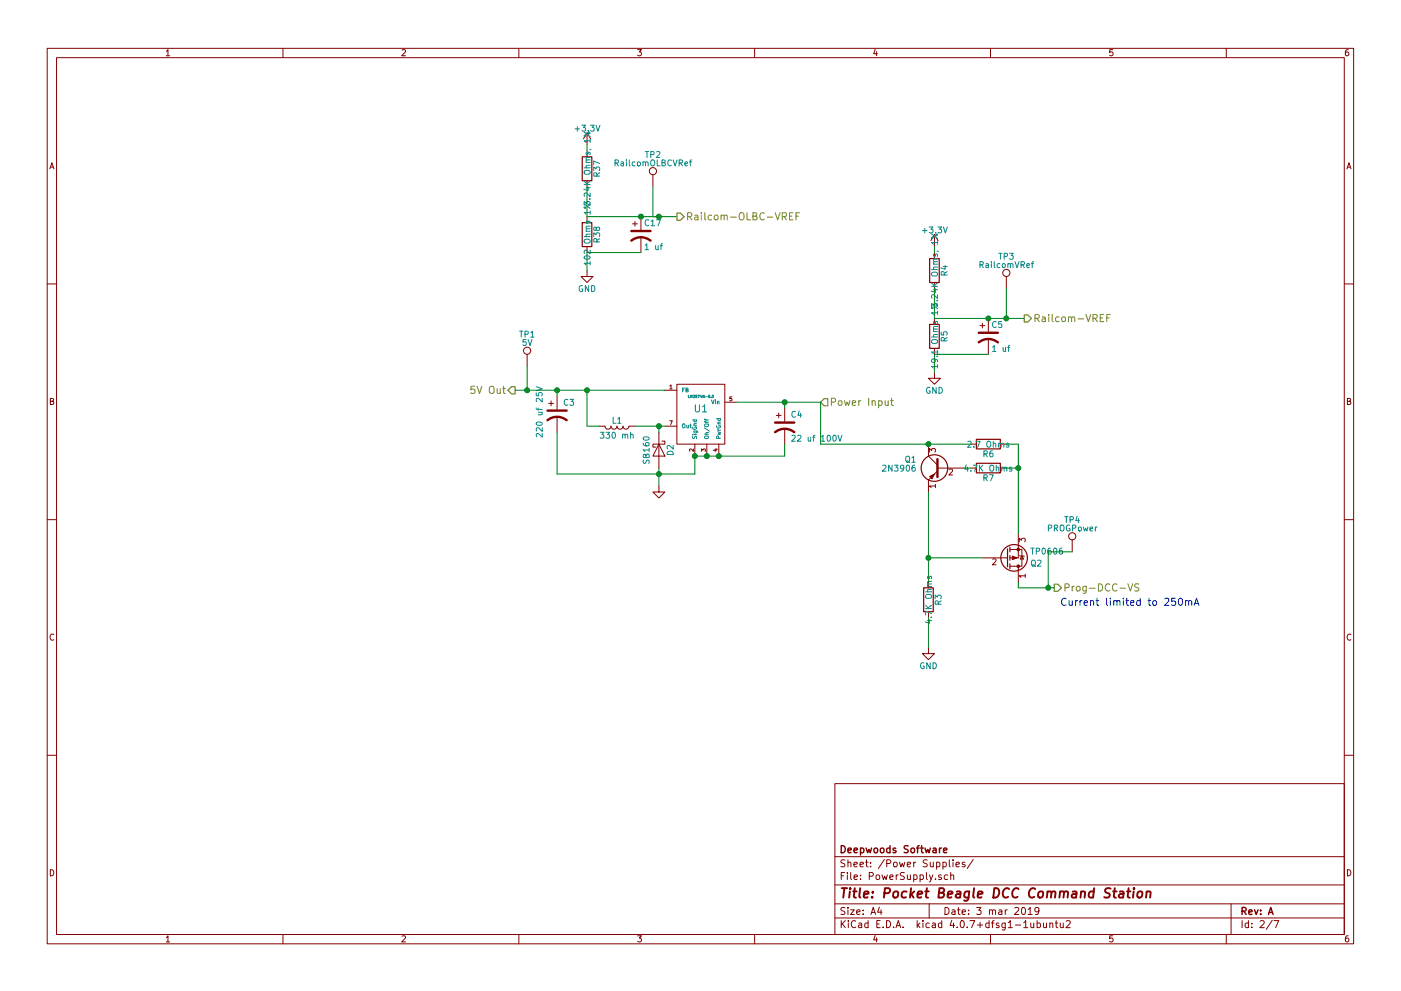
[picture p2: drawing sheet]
EESchema Schematic File Version 2
LIBS:power
LIBS:device
LIBS:transistors
LIBS:conn
LIBS:linear
LIBS:regul
LIBS:74xx
LIBS:cmos4000
LIBS:adc-dac
LIBS:memory
LIBS:xilinx
LIBS:microcontrollers
LIBS:dsp
LIBS:microchip
LIBS:analog_switches
LIBS:motorola
LIBS:texas
LIBS:intel
LIBS:audio
LIBS:interface
LIBS:digital-audio
LIBS:philips
LIBS:display
LIBS:cypress
LIBS:siliconi
LIBS:opto
LIBS:atmel
LIBS:contrib
LIBS:valves
LIBS:pocketbeagle
LIBS:lm2574n-5
LIBS:lmd18200
LIBS:tmp36
LIBS:sn65hvd233-ht
LIBS:L298N
LIBS:PocketBeagleCommandStation-cache
EELAYER 25 0
EELAYER END
$Descr A4 11693 8268
encoding utf-8
Sheet 2 7
Title "Pocket Beagle DCC Command Station"
Date "3 mar 2019"
Rev "A"
Comp "Deepwoods Software"
Comment1 ""
Comment2 ""
Comment3 ""
Comment4 ""
$EndDescr
$Comp
L LM2574N-5.0 U1
U 1 1
P 5850 3450
F 0 "U1" H 5850 3500 60  0000 C CNN
F 1 "LM2574N-5.0" H 5850 3600 21  0000 C CNN
F 2 "Housings_DIP:DIP-8_W7.62mm" H 5850 3450 60  0001 C CNN
F 3 "~" H 5850 3450 60  0000 C CNN
F 4 "926-LM2574N-5.0/NOPB" H 5850 3450 60  0001 C CNN "Mouser Part Number"
	1    5850 3450
	1    0    0    -1  
$EndComp
$Comp
L CP1 C3
U 1 1
P 4650 3450
F 0 "C3" H 4700 3550 50  0000 L CNN
F 1 "220 uf 25V" V 4500 3250 50  0000 L CNN
F 2 "Capacitors_THT:CP_Radial_D8.0mm_P3.50mm" H 4650 3450 60  0001 C CNN
F 3 "~" H 4650 3450 60  0000 C CNN
F 4 "710-860080474010" H 4650 3450 60  0001 C CNN "Mouser Part Number"
	1    4650 3450
	1    0    0    -1  
$EndComp
$Comp
L GND #PWR011
U 1 1
P 5500 4050
F 0 "#PWR011" H 5500 4050 30  0001 C CNN
F 1 "GND" H 5500 3980 30  0001 C CNN
F 2 "" H 5500 4050 60  0000 C CNN
F 3 "" H 5500 4050 60  0000 C CNN
	1    5500 4050
	1    0    0    -1  
$EndComp
$Comp
L CP1 C4
U 1 1
P 6550 3550
F 0 "C4" H 6600 3650 50  0000 L CNN
F 1 "22 uf 100V" H 6600 3450 50  0000 L CNN
F 2 "Capacitors_THT:CP_Radial_D8.0mm_P3.50mm" H 6550 3550 60  0001 C CNN
F 3 "~" H 6550 3550 60  0000 C CNN
F 4 "667-ECA-1VM220I" H 6550 3550 60  0001 C CNN "Mouser Part Number"
	1    6550 3550
	1    0    0    -1  
$EndComp
Text HLabel 4300 3250 0    60   Output ~ 0
5V Out
Text HLabel 6850 3350 2    60   Input ~ 0
Power Input
$Comp
L L L1
U 1 1
P 5150 3550
F 0 "L1" V 5100 3550 50  0000 C CNN
F 1 "330 mh" V 5225 3550 50  0000 C CNN
F 2 "PELowProfile:PE-LowProfile" H 5150 3550 50  0001 C CNN
F 3 "" H 5150 3550 50  0001 C CNN
F 4 "673-PE-52627NL " V 5150 3550 60  0001 C CNN "Mouser Part Number"
	1    5150 3550
	0    1    1    0   
$EndComp
$Comp
L D_Schottky D2
U 1 1
P 5500 3750
F 0 "D2" H 5500 3850 50  0000 C CNN
F 1 "SB160" H 5500 3650 50  0000 C CNN
F 2 "Diodes_THT:D_DO-41_SOD81_P7.62mm_Horizontal" H 5500 3750 50  0001 C CNN
F 3 "" H 5500 3750 50  0001 C CNN
F 4 "750-SB160E-G" H 5500 3750 60  0001 C CNN "Mouser Part Number"
	1    5500 3750
	0    1    1    0   
$EndComp
$Comp
L 2N3906 Q1
U 1 1
P 7850 3900
F 0 "Q1" H 8050 3975 50  0000 L CNN
F 1 "2N3906" H 8050 3900 50  0000 L CNN
F 2 "TO_SOT_Packages_THT:TO-92_Molded_Narrow" H 8050 3825 50  0001 L CIN
F 3 "" H 7850 3900 50  0001 L CNN
F 4 "750-2N3906-G" H 7850 3900 60  0001 C CNN "Mouser Part Number"
	1    7850 3900
	-1   0    0    -1  
$EndComp
$Comp
L Q_PMOS_DGS Q2
U 1 1
P 8400 4650
F 0 "Q2" H 8600 4700 50  0000 L CNN
F 1 "TP0606" H 8600 4600 50  0000 L CNN
F 2 "TO_SOT_Packages_THT:TO-92_Molded_Narrow" H 8600 4750 50  0001 C CNN
F 3 "" H 8400 4650 50  0001 C CNN
F 4 "689-TP0606N3-G " H 8400 4650 60  0001 C CNN "Mouser Part Number"
	1    8400 4650
	1    0    0    1   
$EndComp
$Comp
L R R6
U 1 1
P 8250 3700
F 0 "R6" V 8330 3700 50  0000 C CNN
F 1 "2.7 Ohms" V 8250 3700 50  0000 C CNN
F 2 "Resistors_THT:R_Axial_DIN0204_L3.6mm_D1.6mm_P2.54mm_Vertical" V 8180 3700 50  0001 C CNN
F 3 "" H 8250 3700 50  0001 C CNN
F 4 "603-CFR-25JR-52-2R7" V 8250 3700 60  0001 C CNN "Mouser Part Number"
	1    8250 3700
	0    1    1    0   
$EndComp
$Comp
L R R7
U 1 1
P 8250 3900
F 0 "R7" V 8330 3900 50  0000 C CNN
F 1 "4.7K Ohms" V 8250 3900 50  0000 C CNN
F 2 "Resistors_THT:R_Axial_DIN0204_L3.6mm_D1.6mm_P2.54mm_Vertical" V 8180 3900 50  0001 C CNN
F 3 "" H 8250 3900 50  0001 C CNN
F 4 "603-CFR-12JT-52-4K7" V 8250 3900 60  0001 C CNN "Mouser Part Number"
	1    8250 3900
	0    1    1    0   
$EndComp
$Comp
L R R3
U 1 1
P 7750 5000
F 0 "R3" V 7830 5000 50  0000 C CNN
F 1 "4.7K Ohms" V 7750 5000 50  0000 C CNN
F 2 "Resistors_THT:R_Axial_DIN0204_L3.6mm_D1.6mm_P2.54mm_Vertical" V 7680 5000 50  0001 C CNN
F 3 "" H 7750 5000 50  0001 C CNN
F 4 "603-CFR-12JT-52-4K7" V 7750 5000 60  0001 C CNN "Mouser Part Number"
	1    7750 5000
	1    0    0    -1  
$EndComp
$Comp
L GND #PWR012
U 1 1
P 7750 5400
F 0 "#PWR012" H 7750 5150 50  0001 C CNN
F 1 "GND" H 7750 5250 50  0000 C CNN
F 2 "" H 7750 5400 50  0001 C CNN
F 3 "" H 7750 5400 50  0001 C CNN
	1    7750 5400
	1    0    0    -1  
$EndComp
Wire Wire Line
	4900 3250 4900 3550
Wire Wire Line
	4300 3250 5550 3250
Connection ~ 4900 3250
Wire Wire Line
	5800 3800 6550 3800
Connection ~ 5900 3800
Connection ~ 5800 3800
Wire Wire Line
	6150 3350 6850 3350
Wire Wire Line
	6550 3800 6550 3700
Connection ~ 6000 3800
Wire Wire Line
	5300 3550 5550 3550
Connection ~ 5500 3550
Wire Wire Line
	5800 3950 5800 3800
Wire Wire Line
	4650 3950 5800 3950
Wire Wire Line
	5500 3900 5500 4050
Wire Wire Line
	4650 3950 4650 3600
Connection ~ 5500 3950
Connection ~ 4650 3250
Connection ~ 6550 3350
Wire Wire Line
	4650 3300 4650 3250
Wire Wire Line
	6550 3400 6550 3350
Wire Wire Line
	4900 3550 5000 3550
Wire Wire Line
	5500 3600 5500 3550
Wire Wire Line
	7750 5400 7750 5150
Wire Wire Line
	8200 4650 7750 4650
Wire Wire Line
	7750 4100 7750 4850
Connection ~ 7750 4650
Wire Wire Line
	6850 3700 8100 3700
Wire Wire Line
	8100 3900 8050 3900
Wire Wire Line
	8500 3700 8500 4450
Wire Wire Line
	8500 3700 8400 3700
Wire Wire Line
	8400 3900 8500 3900
Connection ~ 8500 3900
Wire Wire Line
	6850 3350 6850 3700
Connection ~ 7750 3700
Text HLabel 8800 4900 2    60   Output ~ 0
Prog-DCC-VS
Wire Wire Line
	8800 4900 8500 4900
Wire Wire Line
	8500 4900 8500 4850
Text Notes 8850 5050 0    60   ~ 0
Current limited to 250mA
$Comp
L +3.3V #PWR013
U 1 1
P 7800 2050
F 0 "#PWR013" H 7800 1900 50  0001 C CNN
F 1 "+3.3V" H 7800 2190 50  0000 C CNN
F 2 "" H 7800 2050 50  0001 C CNN
F 3 "" H 7800 2050 50  0001 C CNN
	1    7800 2050
	1    0    0    -1  
$EndComp
$Comp
L R R4
U 1 1
P 7800 2250
F 0 "R4" V 7880 2250 50  0000 C CNN
F 1 "3.24K Ohms, 1%" V 7800 2250 50  0000 C CNN
F 2 "Resistors_THT:R_Axial_DIN0204_L3.6mm_D1.6mm_P2.54mm_Vertical" V 7730 2250 50  0001 C CNN
F 3 "" H 7800 2250 50  0001 C CNN
F 4 "603-MFR-25FRF52-3K24" V 7800 2250 60  0001 C CNN "Mouser Part Number"
	1    7800 2250
	1    0    0    -1  
$EndComp
$Comp
L R R5
U 1 1
P 7800 2800
F 0 "R5" V 7880 2800 50  0000 C CNN
F 1 "19.1 Ohms 1%" V 7800 2800 50  0000 C CNN
F 2 "Resistors_THT:R_Axial_DIN0204_L3.6mm_D1.6mm_P2.54mm_Vertical" V 7730 2800 50  0001 C CNN
F 3 "" H 7800 2800 50  0001 C CNN
F 4 "603-MFR-25FBF52-19R1" V 7800 2800 60  0001 C CNN "Mouser Part Number"
	1    7800 2800
	1    0    0    -1  
$EndComp
$Comp
L GND #PWR014
U 1 1
P 7800 3100
F 0 "#PWR014" H 7800 2850 50  0001 C CNN
F 1 "GND" H 7800 2950 50  0000 C CNN
F 2 "" H 7800 3100 50  0001 C CNN
F 3 "" H 7800 3100 50  0001 C CNN
	1    7800 3100
	1    0    0    -1  
$EndComp
$Comp
L CP1 C5
U 1 1
P 8250 2800
F 0 "C5" H 8275 2900 50  0000 L CNN
F 1 "1 uf" H 8275 2700 50  0000 L CNN
F 2 "Capacitors_THT:CP_Radial_D5.0mm_P2.50mm" H 8250 2800 50  0001 C CNN
F 3 "" H 8250 2800 50  0001 C CNN
F 4 "810-FG18X5R1H105KRT6" H 8250 2800 60  0001 C CNN "Mouser Part Number"
	1    8250 2800
	1    0    0    -1  
$EndComp
Wire Wire Line
	7800 2050 7800 2100
Wire Wire Line
	7800 2400 7800 2650
Wire Wire Line
	7800 2650 8550 2650
Wire Wire Line
	8250 2950 7800 2950
Wire Wire Line
	7800 2950 7800 3100
Text HLabel 8550 2650 2    60   Output ~ 0
Railcom-VREF
Connection ~ 8250 2650
$Comp
L +3.3V #PWR015
U 1 1
P 4900 1200
F 0 "#PWR015" H 4900 1050 50  0001 C CNN
F 1 "+3.3V" H 4900 1340 50  0000 C CNN
F 2 "" H 4900 1200 50  0001 C CNN
F 3 "" H 4900 1200 50  0001 C CNN
	1    4900 1200
	1    0    0    -1  
$EndComp
$Comp
L R R37
U 1 1
P 4900 1400
F 0 "R37" V 4980 1400 50  0000 C CNN
F 1 "3.24K Ohms, 1%" V 4900 1400 50  0000 C CNN
F 2 "Resistors_THT:R_Axial_DIN0204_L3.6mm_D1.6mm_P1.90mm_Vertical" V 4830 1400 50  0001 C CNN
F 3 "" H 4900 1400 50  0001 C CNN
F 4 "603-MFR-25FRF52-3K24" V 4900 1400 60  0001 C CNN "Mouser Part Number"
	1    4900 1400
	1    0    0    -1  
$EndComp
$Comp
L R R38
U 1 1
P 4900 1950
F 0 "R38" V 4980 1950 50  0000 C CNN
F 1 "102 Ohms 1%" V 4900 1950 50  0000 C CNN
F 2 "Resistors_THT:R_Axial_DIN0204_L3.6mm_D1.6mm_P1.90mm_Vertical" V 4830 1950 50  0001 C CNN
F 3 "" H 4900 1950 50  0001 C CNN
F 4 "603-MFR-25FBF52-102R" V 4900 1950 60  0001 C CNN "Mouser Part Number"
	1    4900 1950
	1    0    0    -1  
$EndComp
$Comp
L GND #PWR016
U 1 1
P 4900 2250
F 0 "#PWR016" H 4900 2000 50  0001 C CNN
F 1 "GND" H 4900 2100 50  0000 C CNN
F 2 "" H 4900 2250 50  0001 C CNN
F 3 "" H 4900 2250 50  0001 C CNN
	1    4900 2250
	1    0    0    -1  
$EndComp
$Comp
L CP1 C17
U 1 1
P 5350 1950
F 0 "C17" H 5375 2050 50  0000 L CNN
F 1 "1 uf" H 5375 1850 50  0000 L CNN
F 2 "Capacitors_THT:CP_Radial_D5.0mm_P2.50mm" H 5350 1950 50  0001 C CNN
F 3 "" H 5350 1950 50  0001 C CNN
F 4 "810-FG18X5R1H105KRT6" H 5350 1950 60  0001 C CNN "Mouser Part Number"
	1    5350 1950
	1    0    0    -1  
$EndComp
Wire Wire Line
	4900 1200 4900 1250
Wire Wire Line
	4900 1550 4900 1800
Wire Wire Line
	4900 1800 5650 1800
Wire Wire Line
	5350 2100 4900 2100
Wire Wire Line
	4900 2100 4900 2250
Text HLabel 5650 1800 2    60   Output ~ 0
Railcom-OLBC-VREF
Connection ~ 5350 1800
$Comp
L TEST_1P TP2
U 1 1
P 5450 1550
F 0 "TP2" H 5450 1820 50  0000 C CNN
F 1 "RailcomOLBCVRef" H 5450 1750 50  0000 C CNN
F 2 "Measurement_Points:Measurement_Point_Round-TH_Small" H 5650 1550 50  0001 C CNN
F 3 "" H 5650 1550 50  0001 C CNN
	1    5450 1550
	1    0    0    -1  
$EndComp
$Comp
L TEST_1P TP1
U 1 1
P 4400 3050
F 0 "TP1" H 4400 3320 50  0000 C CNN
F 1 "5V" H 4400 3250 50  0000 C CNN
F 2 "Measurement_Points:Measurement_Point_Round-TH_Small" H 4600 3050 50  0001 C CNN
F 3 "" H 4600 3050 50  0001 C CNN
	1    4400 3050
	1    0    0    -1  
$EndComp
$Comp
L TEST_1P TP3
U 1 1
P 8400 2400
F 0 "TP3" H 8400 2670 50  0000 C CNN
F 1 "RailcomVRef" H 8400 2600 50  0000 C CNN
F 2 "Measurement_Points:Measurement_Point_Round-TH_Small" H 8600 2400 50  0001 C CNN
F 3 "" H 8600 2400 50  0001 C CNN
	1    8400 2400
	1    0    0    -1  
$EndComp
$Comp
L TEST_1P TP4
U 1 1
P 8950 4600
F 0 "TP4" H 8950 4870 50  0000 C CNN
F 1 "PROGPower" H 8950 4800 50  0000 C CNN
F 2 "Measurement_Points:Measurement_Point_Round-TH_Small" H 9150 4600 50  0001 C CNN
F 3 "" H 9150 4600 50  0001 C CNN
	1    8950 4600
	1    0    0    -1  
$EndComp
Wire Wire Line
	8950 4600 8750 4600
Wire Wire Line
	8750 4600 8750 4900
Connection ~ 8750 4900
Wire Wire Line
	8400 2400 8400 2650
Connection ~ 8400 2650
Wire Wire Line
	5450 1550 5450 1800
Wire Wire Line
	5450 1800 5500 1800
Connection ~ 5500 1800
Wire Wire Line
	4400 3050 4400 3250
Connection ~ 4400 3250
$EndSCHEMATC
